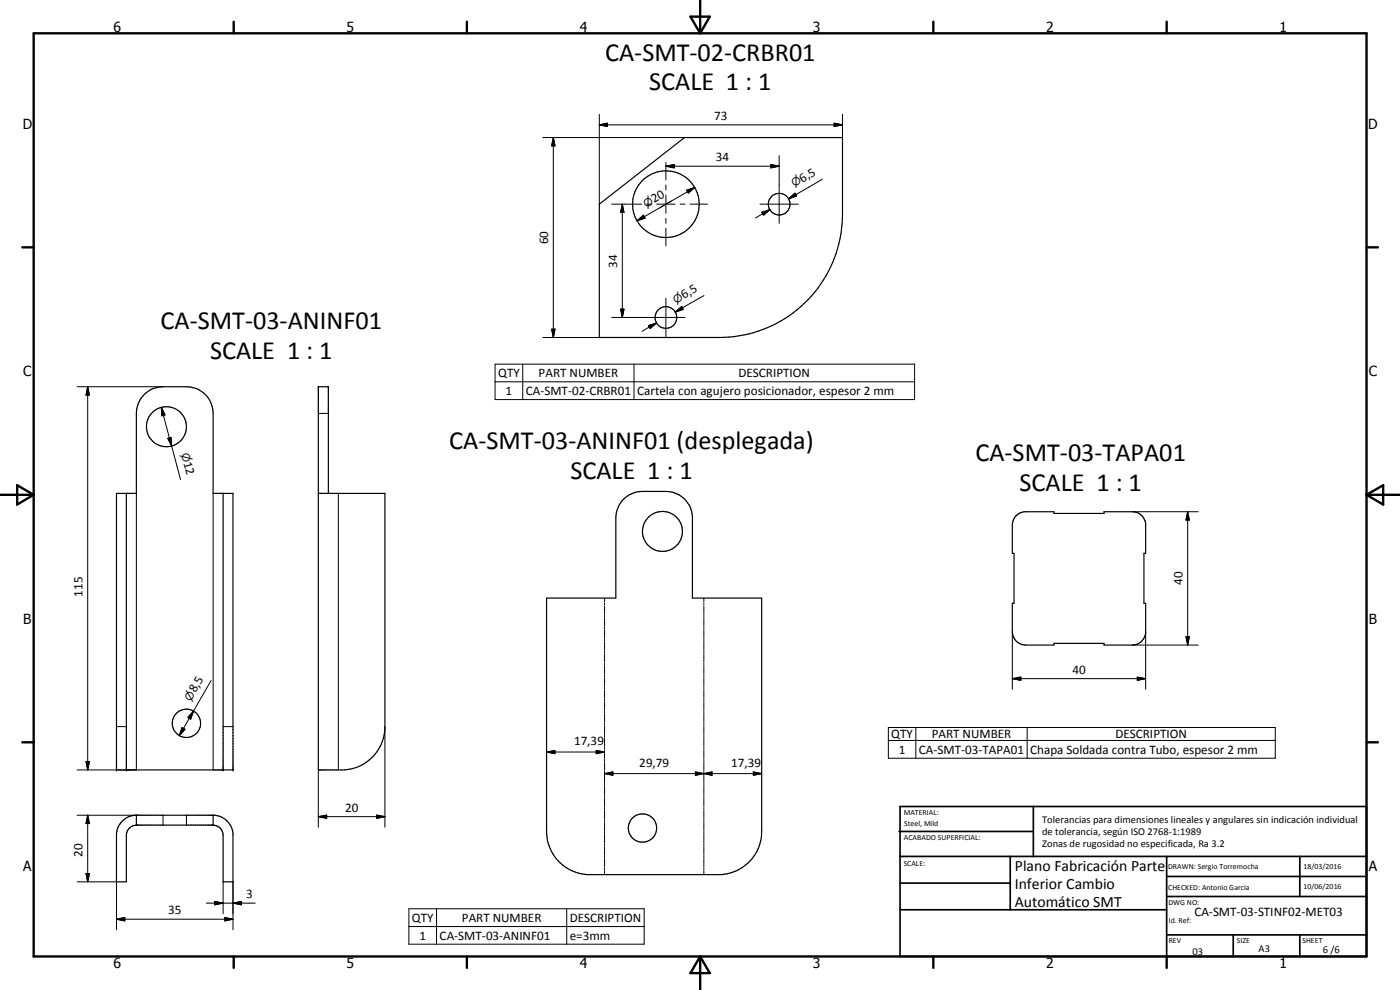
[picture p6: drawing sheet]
<svg xmlns="http://www.w3.org/2000/svg" width="420mm" height="297mm" viewBox="0 0 420 297" stroke-linecap="round" stroke-linejoin="round" font-family="sans-serif">
<g fill="none" stroke="#000" stroke-width=".35">
<path d="M179.9 61.3l25.5-20h47.4v23a37.1 37.1 0 0 1-37 37h-35.9zM43.3 118.4a7.6 7.6 0 0 1 5.6-2.4h7.1a7.9 7.9 0 0 1 8 8v24h5.9v83h-34.9v-83h5.9v-24a8.2 8.2 0 0 1 2.4-5.6zM37.9 148v83M67 148v83M95.5 148h20v70.9a13.1 13.1 0 0 1-12.1 12.1h-7.9v-115h3v32M187.1 149.8a8.3 8.3 0 0 1 5.7-2.4h7a8 8 0 0 1 8 7.3v24.8h20.8v69.9a13 13 0 0 1-12.1 13h-40.4a13 13 0 0 1-12.1-13v-69.9h20.8v-24.1a8.4 8.4 0 0 1 2.3-5.6zM304.8 154.9l1.2-.9 1.4-.5h8.9v.6h15v-.6h9a4.1 4.1 0 0 1 3.5 3.6v8.9h-.5v15h.5v9a4.1 4.1 0 0 1-4 3.5h-8.5v-.5h-15v.5h-8.5a4 4 0 0 1-4-4v-8.5h.5v-15h-.5v-8.5l.3-1.4zM40.9 247.6a3 3 0 0 0-3 3v14h-2.9v-14.6a6.1 6.1 0 0 1 5.3-5.4h24.2a6.1 6.1 0 0 1 5.4 5.4v14.6h-2.9v-14a3 3 0 0 0-3-3M40.9 244.6v3M40.9 247.6h23.1M64 244.6v3"/>
<circle cx="199.8" cy="61.3" r="10"/>
<circle cx="233.9" cy="61.2" r="3.3"/>
<circle cx="199.9" cy="95.3" r="3.3"/>
<circle cx="49.9" cy="128" r="6"/>
<circle cx="198.8" cy="159.4" r="6"/>
<circle cx="55.9" cy="217" r="4.2"/>
<circle cx="192.8" cy="248.4" r="4.2"/>
</g>
<g fill="#000">
<circle cx="35" cy="231" r=".18"/>
<circle cx="37.9" cy="231" r=".18"/>
<circle cx="67" cy="231" r=".18"/>
<circle cx="69.9" cy="231" r=".18"/>
</g>
<g fill="none" stroke="#000" stroke-width=".3">
<path d="M179.9 37.5l2.4-.5v1zM179.9 37.5h72.9M179.9 34.3v27M250.3 37l2.5 .5-2.5 .5zM252.8 34.3v7M162.9 41.3h42.5M166.1 41.3l.5 2.5h-1zM166.1 41.3v60M199.8 49.9l2.5-.5v1zM199.8 48.8v5.2M199.8 55.5v1.5M199.8 58.5v5.5"/>
<path d="M199.8 49.9h34M206.1 57.1l2.4-.8-1.9 1.7zM208.5 56.3l-17.3 10M231.3 49.4l2.5 .5-2.5 .5zM233.8 46.7v20.3M236.7 59.6l1.9-1.6 .5 .8zM238.8 58.4l-2.1 1.2M246.8 53.8l-10.1 5.8M183.6 61.3h9M186.8 61.3l.5 2.5h-1zM186.8 61.3v33.9M191.2 66.3l1.9-1.7 .5 .8z"/>
<path d="M194.1 61.3h1.5M197.1 61.3h5.5M199.8 65.5v1.5M199.8 68.5v5.3M201.5 60.3l-3.6 2.1M204.1 61.3h1.5M207.1 61.3h5.2M228.1 61.3h11.5M228.6 63.7l2.4-.8-1.9 1.7zM231 62.9l-4.3 2.5M165.6 98.8h1l-.5 2.5zM183.6 95.2h22"/>
<path d="M186.3 92.8h1l-.5 2.4zM194.6 97.7l2.5-.8-2 1.7zM197.1 96.9l-4.4 2.5M199.8 89.5v11.5M202.6 93.6l2-1.7 .5 .9zM204.8 92.4l-2.2 1.2M211.3 88.7l-8.7 4.9M23.1 116h25.8M26.3 116l.5 2.5h-1zM26.3 116v115M148.6 109.3h125.9v10.6h-125.9zM148.6 114.6h125.9"/>
<path d="M156.9 109.3v10.6M162.9 101.3h17M190.3 109.3v10.6M48.4 122.2l1.1 2.3-1 .3zM48.4 122.2l3.1 11.6M50.4 131.5l.9-.2 .2 2.5zM51.5 133.8l2.7 10.1M95.5 124h3M40.9 148v83h-17.8M64 148v83M101.5 148v83M339.8 153.5h19.8"/>
<path d="M356.4 153.5l.5 2.5h-1zM356.4 153.5v40M181.4 179.5v1.1M211.2 179.5v1.1M181.4 181v.5M181.4 181.9v2.4M181.4 184.6v.6M181.4 185.5v2.4M181.4 188.2v.6M181.4 189.1v2.4M181.4 191.8v.6M181.4 192.7v2.4"/>
<path d="M181.4 195.4v.6M181.4 196.3v2.4M181.4 199v.6M181.4 199.9v2.4M211.2 181v.5M211.2 181.9v2.4M211.2 184.6v.6M211.2 185.5v2.4M211.2 188.2v.6M211.2 189.1v2.4M211.2 191.8v.6M211.2 192.7v2.4"/>
<path d="M211.2 195.4v.6M211.2 196.3v2.4M211.2 199v.6M211.2 199.9v2.4M303.8 189.5v17.3M339.8 193.5h19.8M343.8 189.5v17.3M355.9 191.1h1l-.5 2.4zM35 218h2.9M54.6 218.3l.9 .5-1.7 1.9zM58.1 213.4l-.9 2.4-.8-.5zM58.1 213.4l-4.3 7.3"/>
<path d="M63.4 204.2l-5.3 9.2M67 218h2.9M115.5 218v30.2M181.4 202.6v.6M181.4 203.5v2.4M181.4 206.2v.6M181.4 207.1v2.4M181.4 209.8v.6M181.4 210.7v2.4M181.4 213.4v.6M181.4 214.3v2.4M181.4 217v.6"/>
<path d="M181.4 217.9v2.4M211.2 202.6v.6M211.2 203.5v2.4M211.2 206.2v.6M211.2 207.1v2.4M211.2 209.8v.6M211.2 210.7v2.4M211.2 213.4v.6M211.2 214.3v2.4M211.2 217v.6M211.2 217.9v2.4M266.6 218.3h116.1v9.2h-116.1z"/>
<path d="M274.9 218.3v9.2M303.8 203.6l2.6-.4v.9zM303.8 203.6h40M308.3 218.3v9.2M341.3 203.2l2.5 .4-2.5 .5zM25.8 228.5h1l-.5 2.5zM95.5 231v17.2M164 225.6l2.5-.4v.9zM164 225.6h17.4M178.9 225.2l2.5 .4-2.5 .5zM181.4 232.1l2.5-.5v1zM181.4 220.6v.6"/>
<path d="M181.4 221.5v2.4M181.4 224.2v.6M181.4 225.2v2.4M181.4 227.9v.6M181.4 228.8v2.4M181.4 231.5v.6M181.4 232.4v2.4M181.4 235.1v.6M181.4 236v2.4M181.4 238.7v.6M181.4 239.6v2.4M181.4 232.1h47.2"/>
<path d="M208.7 231.6l2.5 .5-2.5 .5zM211.2 232.1l2.5-.5v1zM211.2 220.6v.6M211.2 221.5v2.4M211.2 224.2v.6M211.2 225.2v2.4M211.2 227.9v.6M211.2 228.8v2.4M211.2 231.5v.6M211.2 232.4v2.4M211.2 235.1v.6M211.2 236v2.4"/>
<path d="M211.2 238.7v.6M211.2 239.6v2.4M226.1 231.6l2.5 .5-2.5 .5zM266.6 222.2h116.1M23.1 244.6h17.8M26.3 244.6l.5 2.5h-1zM26.3 244.6v20M48.9 244.6v3M56 244.6v3M95.5 245l2.5-.4v.9zM95.5 245h20M113.1 244.6l2.4 .4-2.4 .5z"/>
<path d="M181.4 242.3v.6M181.4 243.2v2.4M181.4 245.9v.6M181.4 246.8v2.4M181.4 249.5v.6M181.4 250.4v2.4M181.4 253.1v.6M181.4 254v2.4M181.4 256.7v.6M181.4 257.6v2.4M211.2 242.3v.6M211.2 243.2v2.4"/>
<path d="M211.2 245.9v.6M211.2 246.8v2.4M211.2 249.5v.6M211.2 250.4v2.4M211.2 253.1v.6M211.2 254v2.4M211.2 256.7v.6M211.2 257.6v2.4M23.1 264.6h11.9v14.4M25.8 262.1h1l-.5 2.5zM35 275.8l2.5-.5v1zM35 275.8h34.9"/>
<path d="M61.9 271h14.7M64.5 270.5l2.5 .5-2.5 .5zM67 264.6v9.6M67.5 275.3l2.4 .5-2.4 .5zM69.9 271l2.6-.5v1zM69.9 264.6v14.4M122.7 272.7h70.6v10.6h-70.6zM122.7 278h70.6M131 272.7v10.6M170.1 272.7v10.6M181.4 260.3v.6M181.4 261.2v1.2"/>
<path d="M211.2 260.3v.6M211.2 261.2v1.2"/>
</g>
<g fill="none" stroke="#000" stroke-width=".71">
<path d="M10.1 10h400v277h-400zM70.1 6.5v3.5M140.1 6.5v3.5M207.2 5h5.8l-2.9 5zM210.1 0v10M280.1 6.5v3.5M350.1 6.5v3.5M6.7 74.2h3.4M410.1 74.2h3.4M.2 148.5h9.9M5.2 145.6l4.9 2.9-4.9 2.9zM410.1 148.5h10"/>
<path d="M410.1 148.5l5-2.9v5.8zM6.7 222.7h3.4M410.1 222.7h3.4M70.1 287v3.4M140.1 287v3.4M210.1 287v10M210.1 287l2.9 5h-5.8zM280.1 287v3.4M350.1 287v3.4"/>
</g>
<g fill="none" stroke="#000" stroke-width=".51">
<path d="M269.8 249.5h40.3M270.1 242h140v45h-140zM270.1 257h140M303.2 257v16M310.1 242v15M350.1 257v30M390.1 257v12M270.1 265h33.1M270.1 273h80M350.1 269h60M350.1 263h60M350.1 280.5h60"/>
<path d="M370.1 280.5v6.5M390.1 280.5v6.5"/>
</g>
<g fill="#000">
<path d="M179.9 37.5l2.4-.5v1zM250.3 37l2.5 .5-2.5 .5zM166.1 41.3l.5 2.5h-1zM199.8 49.9l2.5-.5v1zM206.1 57.1l2.4-.8-1.9 1.7zM231.3 49.4l2.5 .5-2.5 .5zM236.7 59.6l1.9-1.6 .5 .8zM186.8 61.3l.5 2.5h-1zM191.2 66.3l1.9-1.7 .5 .8zM228.6 63.7l2.4-.8-1.9 1.7zM165.6 98.8h1l-.5 2.5zM186.3 92.8h1l-.5 2.4z"/>
<path d="M194.6 97.7l2.5-.8-2 1.7zM202.6 93.6l2-1.7 .5 .9zM26.3 116l.5 2.5h-1zM48.4 122.2l1.1 2.3-1 .3zM50.4 131.5l.9-.2 .2 2.5zM356.4 153.5l.5 2.5h-1zM355.9 191.1h1l-.5 2.4zM54.6 218.3l.9 .5-1.7 1.9zM58.1 213.4l-.9 2.4-.8-.5zM303.8 203.6l2.6-.4v.9zM341.3 203.2l2.5 .4-2.5 .5zM25.8 228.5h1l-.5 2.5z"/>
<path d="M164 225.6l2.5-.4v.9zM178.9 225.2l2.5 .4-2.5 .5zM181.4 232.1l2.5-.5v1zM208.7 231.6l2.5 .5-2.5 .5zM211.2 232.1l2.5-.5v1zM226.1 231.6l2.5 .5-2.5 .5zM26.3 244.6l.5 2.5h-1zM95.5 245l2.5-.4v.9zM113.1 244.6l2.4 .4-2.4 .5zM25.8 262.1h1l-.5 2.5zM35 275.8l2.5-.5v1zM64.5 270.5l2.5 .5-2.5 .5z"/>
<path d="M67.5 275.3l2.4 .5-2.4 .5zM69.9 271l2.6-.5v1z"/>
</g>
<g font-size="7.9">
<text x="181.6" y="18.2">CA-SMT-02-CRBR01</text>
<text x="194.8" y="27.1">SCALE 1 : 1</text>
<text x="48.2" y="98.8">CA-SMT-03-ANINF01</text>
<text x="63.1" y="107.8">SCALE 1 : 1</text>
<text x="134.8" y="134.7">CA-SMT-03-ANINF01 (desplegada)</text>
<text x="171.2" y="143.8">SCALE 1 : 1</text>
<text x="292.7" y="138.3">CA-SMT-03-TAPA01</text>
<text x="306" y="147.2">SCALE 1 : 1</text>
</g>
<g font-size="4.7">
<text x="304.6" y="261.2">Plano Fabricación Parte</text>
<text x="304.6" y="266.6">Inferior Cambio</text>
<text x="304.6" y="272">Automático SMT</text>
</g>
<g font-size="4.2">
<text x="34" y="9.6">6</text>
<text x="104" y="9.6">5</text>
<text x="174" y="9.6">4</text>
<text x="244" y="9.6">3</text>
<text x="314" y="9.6">2</text>
<text x="384" y="9.6">1</text>
<text x="6.8" y="38.7">D</text>
<text x="410.6" y="38.7">D</text>
<text x="7" y="112.9">C</text>
<text x="410.8" y="112.9">C</text>
<text x="7" y="187.1">B</text>
<text x="410.8" y="187.1">B</text>
<text x="7" y="261.4">A</text>
<text x="410.8" y="261.4">A</text>
<text x="34" y="290.4">6</text>
<text x="104" y="290.4">5</text>
<text x="174" y="290.4">4</text>
<text x="244" y="290.4">3</text>
<text x="314" y="290.4">2</text>
<text x="384" y="290.4">1</text>
</g>
<g font-size="3.9">
<text x="214.4" y="35.9">73</text>
<text x="214.9" y="48.3">34</text>
<text x="240.7" y="54.8" transform="rotate(-30 240.7 54.8)">6,5</text>
<text x="196.3" y="60.9" transform="rotate(-30 196.3 60.9)">20</text>
<text x="164.5" y="73.3" transform="rotate(-90 164.5 73.3)">60</text>
<text x="185.2" y="80.3" transform="rotate(-90 185.2 80.3)">34</text>
<text x="205.2" y="89.7" transform="rotate(-30 205.2 89.7)">6,5</text>
<text x="149.5" y="113.2">QTY</text>
<text x="161.7" y="113.2">PART NUMBER</text>
<text x="221.6" y="113.2">DESCRIPTION</text>
<text x="151.8" y="118.5">1</text>
<text x="157.8" y="118.5">CA-SMT-02-CRBR01</text>
<text x="191.2" y="118.6">Cartela con agujero posicionador, espesor 2 mm</text>
<text x="55.1" y="138.8" transform="rotate(75 55.1 138.8)">12</text>
<text x="24.8" y="179" transform="rotate(-90 24.8 179)">115</text>
<text x="354.9" y="175.6" transform="rotate(-90 354.9 175.6)">40</text>
<text x="321.8" y="202.1">40</text>
<text x="58.7" y="208.1" transform="rotate(-60 58.7 208.1)">8,5</text>
<text x="267.5" y="221.5">QTY</text>
<text x="279.6" y="221.5">PART NUMBER</text>
<text x="334.8" y="221.5">DESCRIPTION</text>
<text x="172.3" y="223.6">17,39</text>
<text x="269.7" y="226.1">1</text>
<text x="275.8" y="226.1">CA-SMT-03-TAPA01</text>
<text x="309.2" y="226.2">Chapa Soldada contra Tubo, espesor 2 mm</text>
<text x="191.8" y="230">29,79</text>
<text x="219.4" y="230">17,39</text>
<text x="103.6" y="243.5">20</text>
<text x="24.8" y="257.1" transform="rotate(-90 24.8 257.1)">20</text>
<text x="73.9" y="269.4">3</text>
<text x="50.5" y="274.2">35</text>
<text x="358.5" y="275">CA-SMT-03-STINF02-MET03</text>
<text x="123.6" y="276.6">QTY</text>
<text x="125.9" y="281.9">1</text>
<text x="131.9" y="281.9">CA-SMT-03-ANINF01</text>
<text x="138.6" y="276.6">PART NUMBER</text>
<text x="171" y="276.6">DESCRIPTION</text>
<text x="171" y="281.9">e=3mm</text>
</g>
<g font-size="3.3">
<text x="238.3" y="56.2" transform="rotate(-30 238.3 56.2)">⌀</text>
<text x="193.9" y="62.3" transform="rotate(-30 193.9 62.3)">⌀</text>
<text x="202.8" y="91.1" transform="rotate(-30 202.8 91.1)">⌀</text>
<text x="54.3" y="136.1" transform="rotate(75 54.3 136.1)">⌀</text>
<text x="57.3" y="210.5" transform="rotate(-60 57.3 210.5)">⌀</text>
</g>
<g font-size="3.1">
<text x="312.7" y="246.8">Tolerancias para dimensiones lineales y angulares sin indicación individual</text>
<text x="312.7" y="250.4">de tolerancia, según ISO 2768-1:1989</text>
<text x="312.7" y="254">Zonas de rugosidad no especificada, Ra 3.2</text>
<text x="357.9" y="286.4">03</text>
<text x="377.7" y="285.6">A3</text>
<text x="397" y="285.9">6 /6</text>
</g>
<g font-size="2.4">
<text x="271.2" y="244.4">MATERIAL:</text>
<text x="271.3" y="252">ACABADO SUPERFICIAL:</text>
<text x="271.4" y="247.9">Steel, Mild</text>
<text x="271.2" y="259.7">SCALE:</text>
<text x="350.6" y="260.8">DRAWN: Sergio Torremocha</text>
<text x="391.2" y="260.6">18/03/2016</text>
<text x="350.6" y="267">CHECKED: Antonio Garcia</text>
<text x="391.2" y="266.7">10/06/2016</text>
<text x="350.6" y="271.4">DWG NO:</text>
<text x="350.8" y="276.9">Id. Ref:</text>
<text x="350.8" y="282.8">REV</text>
<text x="371.2" y="282.9">SIZE</text>
<text x="390.9" y="282.9">SHEET</text>
</g>
</svg>
